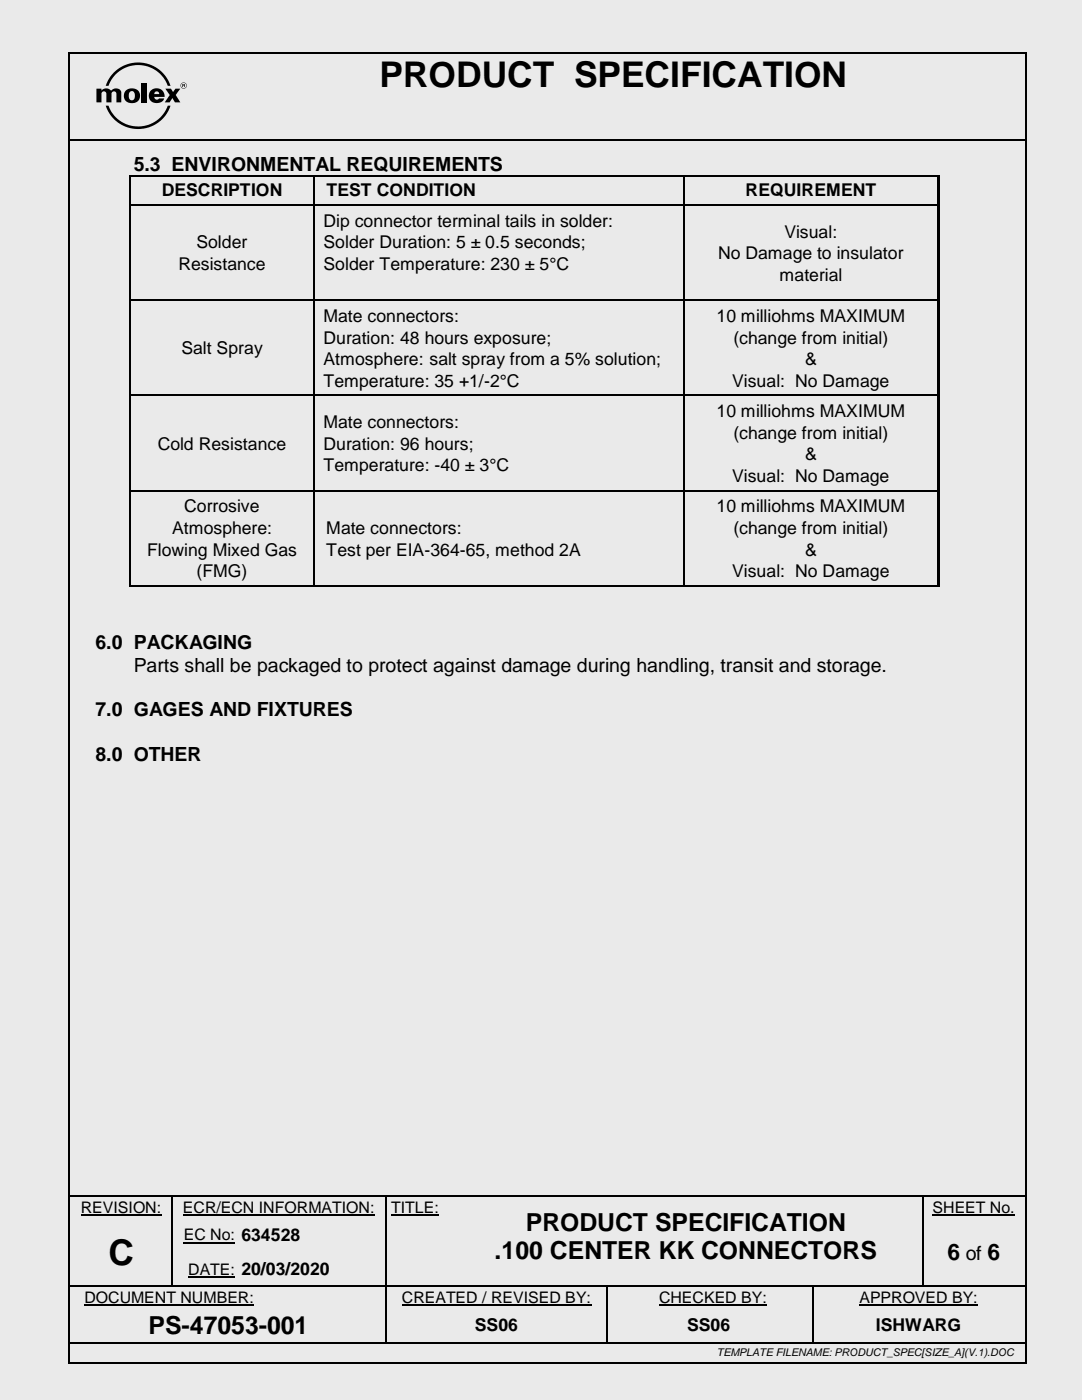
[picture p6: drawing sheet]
<svg xmlns="http://www.w3.org/2000/svg" width="216mm" height="279mm" viewBox="0 0 216 279" stroke-linecap="round" stroke-linejoin="round" font-family="sans-serif">
<path d="M0 0h215.9v279.4h-215.9z" fill-rule="evenodd" fill="#eaeaea"/>
<g fill="#000">
<path d="M13.6 10.3h.4v.4h-.4z" fill-rule="evenodd"/>
<path d="M13.6 10.3h.4v.4h-.4z" fill-rule="evenodd"/>
<path d="M26 18.3a.65 .65 0 0 1 .7 0 .65 .65 0 0 1 .2 .8 .64 .64 0 0 1-.2 .8 .64 .64 0 0 1-.9-.2 1.37 1.37 0 0 1 .2-1.4zM25.1 18.1a1.55 1.55 0 0 0-.1 2 1.55 1.55 0 0 0 2 .4 1.53 1.53 0 0 0 .8-2.1 1.53 1.53 0 0 0-2.1-.7z" fill-rule="evenodd"/>
<path d="M22.7 14.5a6.8 6.8 0 0 1 11.3 2.6h-.5a6.3 6.3 0 0 0-5.9-4.1 6.3 6.3 0 0 0-6 4.1h-.5l.7-1.4z" fill-rule="evenodd"/>
<path d="M30 18.1a1.53 1.53 0 0 0 0 2 1.53 1.53 0 0 0 2 .4 1.13 1.13 0 0 0 .8-.9h-1.1a.51 .51 0 0 1-.6 .3 .51 .51 0 0 1-.3-.6h2.1a1.62 1.62 0 0 0-1-1.6 1.62 1.62 0 0 0-1.9 .4zM30.9 18.4l.3-.2a.49 .49 0 0 1 .6 .6h-1z" fill-rule="evenodd"/>
<path d="M33 17.7h1.1l.4 .7 .5-.7h1l-.9 1.3 .9 1.4h-1.1l-.5-.8-.6 .8h-.9l1-1.4z" fill-rule="evenodd"/>
<path d="M36 17.1a.65 .65 0 0 1 1.3 0 .65 .65 0 0 1-1.3 0zM36.1 17.1a.55 .55 0 0 0 1.1 0 .55 .55 0 0 0-1.1 0z" fill-rule="evenodd"/>
<path d="M36.5 16.9l.3 .1h-.3zM36.4 16.8v.6h.1v-.3l.4 .3v-.6z" fill-rule="evenodd"/>
<path d="M204.5 10.3h.3v.4h-.3z" fill-rule="evenodd"/>
<path d="M204.5 10.3h.3v.4h-.3z" fill-rule="evenodd"/>
<path d="M14 27.7h.3v.4h-.3z" fill-rule="evenodd"/>
<path d="M14 27.7h.3v.4h-.3z" fill-rule="evenodd"/>
<path d="M19.2 17.7h1v.4l.1-.1a1.28 1.28 0 0 1 1.9 .1 1.16 1.16 0 0 1 2 .3v2h-1v-1.7a.49 .49 0 0 0-.5-.5 .49 .49 0 0 0-.4 .5l-.1 1.7h-1v-1.7a.49 .49 0 0 0-.5-.5 .49 .49 0 0 0-.5 .5v1.7h-1z" fill-rule="evenodd"/>
<path d="M25.8 34.9h.2v1h-.2z" fill-rule="evenodd"/>
<path d="M25.8 34.9h.2v.3h-.2z" fill-rule="evenodd"/>
<path d="M28.3 16.5h1v3.9h-1z" fill-rule="evenodd"/>
<path d="M21.1 21.1h.5a6.3 6.3 0 0 0 6 4.1 6.3 6.3 0 0 0 5.9-4.1h.5a6.8 6.8 0 0 1-6.4 4.7 6.8 6.8 0 0 1-6.5-4.7z" fill-rule="evenodd"/>
<path d="M62.6 35.2h.3v.7h-.3z" fill-rule="evenodd"/>
<path d="M62.6 34.9h.3v.3h-.3z" fill-rule="evenodd"/>
<path d="M136.3 35.2h.2v.7h-.2z" fill-rule="evenodd"/>
<path d="M136.3 34.9h.2v.3h-.2z" fill-rule="evenodd"/>
<path d="M187 35.2h.5v.7h-.5z" fill-rule="evenodd"/>
<path d="M187 34.9h.5v.3h-.5z" fill-rule="evenodd"/>
<path d="M204.3 27.7h.4v.4h-.4z" fill-rule="evenodd"/>
<path d="M204.3 27.7h.4v.4h-.4z" fill-rule="evenodd"/>
<path d="M25.8 40.8h.2v1h-.2z" fill-rule="evenodd"/>
<path d="M62.6 40.8h.3v1h-.3z" fill-rule="evenodd"/>
<path d="M136.3 40.8h.2v1h-.2z" fill-rule="evenodd"/>
<path d="M187 35.9h.5v4.9h-.5z" fill-rule="evenodd"/>
<path d="M187 40.8h.5v1h-.5z" fill-rule="evenodd"/>
<path d="M187 41.8h.5v18h-.5z" fill-rule="evenodd"/>
<path d="M25.8 59.8h.2v1h-.2z" fill-rule="evenodd"/>
<path d="M25.8 78.8h.2v1h-.2z" fill-rule="evenodd"/>
<path d="M62.6 59.8h.3v1h-.3z" fill-rule="evenodd"/>
<path d="M62.6 78.8h.3v1h-.3z" fill-rule="evenodd"/>
<path d="M136.3 59.8h.2v1h-.2z" fill-rule="evenodd"/>
<path d="M136.3 78.8h.2v1h-.2z" fill-rule="evenodd"/>
<path d="M187 59.8h.5v1h-.5z" fill-rule="evenodd"/>
<path d="M187 60.8h.5v18h-.5z" fill-rule="evenodd"/>
<path d="M187 78.8h.5v1h-.5z" fill-rule="evenodd"/>
<path d="M25.8 97.8h.2v1h-.2z" fill-rule="evenodd"/>
<path d="M62.6 97.8h.3v1h-.3z" fill-rule="evenodd"/>
<path d="M136.3 97.8h.2v1h-.2z" fill-rule="evenodd"/>
<path d="M187 79.8h.5v18h-.5z" fill-rule="evenodd"/>
<path d="M187 97.8h.5v1h-.5z" fill-rule="evenodd"/>
<path d="M25.8 116.8h.2v.3h-.2z" fill-rule="evenodd"/>
<path d="M25.8 116.8h.2v.3h-.2z" fill-rule="evenodd"/>
<path d="M62.6 116.8h.3v.3h-.3z" fill-rule="evenodd"/>
<path d="M136.3 116.8h.2v.3h-.2z" fill-rule="evenodd"/>
<path d="M187 98.8h.5v18h-.5z" fill-rule="evenodd"/>
<path d="M187 116.8h.5v.3h-.5z" fill-rule="evenodd"/>
<path d="M34.1 238.8h.3v.2h-.3z" fill-rule="evenodd"/>
<path d="M34.1 238.5h.4v.3h-.4z" fill-rule="evenodd"/>
<path d="M77 238.8h.2v.2h-.2z" fill-rule="evenodd"/>
<path d="M77 238.5h.3v.3h-.3z" fill-rule="evenodd"/>
<path d="M89.6 238.5h.4v.3h-.4z" fill-rule="evenodd"/>
<path d="M184 238.8h.3v.2h-.3z" fill-rule="evenodd"/>
<path d="M184 238.5h.4v.3h-.4z" fill-rule="evenodd"/>
<path d="M204.3 238.5h.3v.3h-.3z" fill-rule="evenodd"/>
<path d="M34.1 242.8h.3v.9h-.3z" fill-rule="evenodd"/>
<path d="M34.1 249.7h.3v.9h-.3z" fill-rule="evenodd"/>
<path d="M34.1 256.6h.3v.2h-.3z" fill-rule="evenodd"/>
<path d="M46.9 256.6h.3v.2h-.3z" fill-rule="evenodd"/>
<path d="M77 242.8h.2v.9h-.2z" fill-rule="evenodd"/>
<path d="M77 249.7h.2v.9h-.2z" fill-rule="evenodd"/>
<path d="M77 256.6h.2v.5h-.2z" fill-rule="evenodd"/>
<path d="M89.6 256.6h.3v.2h-.3z" fill-rule="evenodd"/>
<path d="M121 256.8h.2v.3h-.2z" fill-rule="evenodd"/>
<path d="M121 256.6h.2v.2h-.2z" fill-rule="evenodd"/>
<path d="M162 256.8h.3v.3h-.3z" fill-rule="evenodd"/>
<path d="M162 256.6h.3v.2h-.3z" fill-rule="evenodd"/>
<path d="M184 242.8h.3v.9h-.3z" fill-rule="evenodd"/>
<path d="M184 249.7h.3v.9h-.3z" fill-rule="evenodd"/>
<path d="M184 256.6h.3v.2h-.3z" fill-rule="evenodd"/>
<path d="M13.6 271.8h.4v.4h-.4z" fill-rule="evenodd"/>
<path d="M13.6 271.8h.4v.4h-.4z" fill-rule="evenodd"/>
<path d="M76.9 260.9h.4v.8h-.4z" fill-rule="evenodd"/>
<path d="M76.9 267.8h.4v.3h-.4z" fill-rule="evenodd"/>
<path d="M120.9 260.9h.4v.8h-.4z" fill-rule="evenodd"/>
<path d="M120.9 267.8h.4v.3h-.4z" fill-rule="evenodd"/>
<path d="M162 260.9h.3v.8h-.3z" fill-rule="evenodd"/>
<path d="M162 267.8h.4v.3h-.4z" fill-rule="evenodd"/>
<path d="M204.3 267.8h.3v.3h-.3z" fill-rule="evenodd"/>
<path d="M204.5 271.8h.3v.4h-.3z" fill-rule="evenodd"/>
<path d="M204.5 271.8h.3v.4h-.3z" fill-rule="evenodd"/>
</g>
<g fill="none" stroke="#000" stroke-width=".34">
<path d="M13.8 10.7v261.1M14 10.5h190.5M204.7 10.7v261.1M14.3 27.9h190.2M14 238.6h20.1M34.5 238.6h42.5M77.3 238.6h12.3M90 238.6h94M184.4 238.6h19.9M14 267.9h62.9M14 272h190.5M77.1 261.7v6.1"/>
<path d="M77.3 267.9h43.6M121.1 261.7v6.1M121.3 267.9h40.7M162.4 267.9h41.9"/>
</g>
<path d="M16.1 242.5h16.1M36.5 242.5h38.3M36.7 248h10.2M37.6 254.9h9.3M78.1 242.5h9.5M186.1 242.5h16.4M16.8 260.5h33.9M80.2 260.5h37.8M131.5 260.5h21.5M171.5 260.5h23.6" fill="none" stroke="#000" stroke-width=".21"/>
<g fill="none" stroke="#000" stroke-width=".25">
<path d="M25.9 35.9v4.9M26 35.1h36.6M62.7 35.9v4.9M62.9 35.1h73.4M136.4 35.9v4.9M136.5 35.1h50.5M25.9 41.8v18M26 40.9h36.6M26 59.9h36.6M62.7 41.8v18M62.9 40.9h73.4M62.9 59.9h73.4"/>
<path d="M136.4 41.8v18M136.5 40.9h50.5M136.5 59.9h50.5M25.9 60.8v18M25.9 79.8v18M26 78.9h36.6M62.7 60.8v18M62.7 79.8v18M62.9 78.9h73.4M136.4 60.8v18M136.4 79.8v18M136.5 78.9h50.5"/>
<path d="M25.9 98.8v18M26 97.9h36.6M62.7 98.8v18M62.9 97.9h73.4M136.4 98.8v18M136.5 97.9h50.5M26 116.9h36.6M62.9 116.9h73.4M136.5 116.9h50.5M34.3 239v3.8M77.1 239v3.8M184.1 239v3.8"/>
<path d="M14 256.7h20.1M34.3 243.7v6M34.3 250.6v6M34.4 256.7h12.5M47.2 256.7h29.8M77.1 243.7v6M77.1 250.6v6M77.1 257.1v3.8M77.2 256.7h12.4M89.9 256.7h31.1M121.1 257.1v3.8M121.2 256.7h40.8"/>
<path d="M162.2 257.1v3.8M162.3 256.7h21.7M184.1 243.7v6M184.1 250.6v6M184.3 256.7h20.2M162.2 261.7v6.1"/>
</g>
<g font-size="7.1">
<text x="75.7" y="17.3">PRODUCT SPECIFICATION</text>
<text x="21.6" y="252.4">C</text>
</g>
<g font-size="5">
<text x="104.9" y="245.6">PRODUCT SPECIFICATION</text>
<text x="98.7" y="251.3">.100 CENTER KK CONNECTORS</text>
<text x="29.6" y="266.2">PS-47053-001</text>
</g>
<g font-size="4.6">
<text x="189.1" y="251.5">6</text>
<text x="197.1" y="251.5">6</text>
</g>
<g font-size="3.9">
<text x="26.7" y="34">5.3 ENVIRONMENTAL REQUIREMENTS</text>
<text x="19" y="129.5">6.0 PACKAGING</text>
<text x="26.7" y="134">Parts shall be packaged to protect against damage during handling, transit and storage.</text>
<text x="19" y="142.9">7.0 GAGES AND FIXTURES</text>
<text x="19" y="151.8">8.0 OTHER</text>
<text x="192.7" y="251.5">of</text>
</g>
<g font-size="3.5">
<text x="32.3" y="39.2">DESCRIPTION</text>
<text x="65.2" y="39.2">TEST CONDITION</text>
<text x="148.8" y="39.2">REQUIREMENT</text>
<text x="64.6" y="45.3">Dip connector terminal tails in solder:</text>
<text x="156.5" y="47.4">Visual:</text>
<text x="35.6" y="53.9">Resistance</text>
<text x="39.2" y="49.6">Solder</text>
<text x="64.6" y="49.6">Solder Duration: 5 ± 0.5 seconds;</text>
<text x="64.6" y="53.9">Solder Temperature: 230 ± 5°C</text>
<text x="143.3" y="51.7">No Damage to insulator</text>
<text x="155.6" y="56">material</text>
<text x="64.6" y="64.3">Mate connectors:</text>
<text x="143" y="64.3">10 milliohms MAXIMUM</text>
<text x="36.2" y="70.7">Salt Spray</text>
<text x="64.6" y="68.6">Duration: 48 hours exposure;</text>
<text x="146.3" y="68.6">(change from initial)</text>
<text x="64.6" y="72.9">Atmosphere: salt spray from a 5% solution;</text>
<text x="64.6" y="77.2">Temperature: 35 +1/-2°C</text>
<text x="146.1" y="77.2">Visual: No Damage</text>
<text x="160.6" y="72.9">&amp;</text>
<text x="143" y="83.3">10 milliohms MAXIMUM</text>
<text x="31.5" y="89.7">Cold Resistance</text>
<text x="64.6" y="85.4">Mate connectors:</text>
<text x="64.6" y="89.7">Duration: 96 hours;</text>
<text x="146.3" y="87.6">(change from initial)</text>
<text x="64.6" y="94">Temperature: -40 ± 3°C</text>
<text x="160.6" y="91.9">&amp;</text>
<text x="146.1" y="96.2">Visual: No Damage</text>
<text x="34.3" y="106.6">Atmosphere:</text>
<text x="36.8" y="102.3">Corrosive</text>
<text x="65.1" y="106.6">Mate connectors:</text>
<text x="143" y="102.3">10 milliohms MAXIMUM</text>
<text x="146.3" y="106.6">(change from initial)</text>
<text x="29.3" y="110.9">Flowing Mixed Gas</text>
<text x="65.1" y="110.9">Test per EIA-364-65, method 2A</text>
<text x="160.6" y="110.9">&amp;</text>
<text x="39.2" y="115.2">(FMG)</text>
<text x="146.1" y="115.2">Visual: No Damage</text>
<text x="94.8" y="265.5">SS06</text>
<text x="137.1" y="265.5">SS06</text>
<text x="174.8" y="265.5">ISHWARG</text>
</g>
<g font-size="3.2">
<text x="16.1" y="242">REVISION:</text>
<text x="36.5" y="242">ECR/ECN INFORMATION:</text>
<text x="78.1" y="242">TITLE:</text>
<text x="186.1" y="242">SHEET No.</text>
<text x="36.7" y="247.6">EC No: 634528</text>
<text x="37.6" y="254.5">DATE: 20/03/2020</text>
<text x="16.8" y="260">DOCUMENT NUMBER:</text>
<text x="80.2" y="260">CREATED / REVISED BY:</text>
<text x="131.5" y="260">CHECKED BY:</text>
<text x="171.5" y="260">APPROVED BY:</text>
</g>
<text font-size="2.1" x="143" y="270.6">TEMPLATE FILENAME: PRODUCT_SPEC[SIZE_A](V.1).DOC</text>
</svg>
